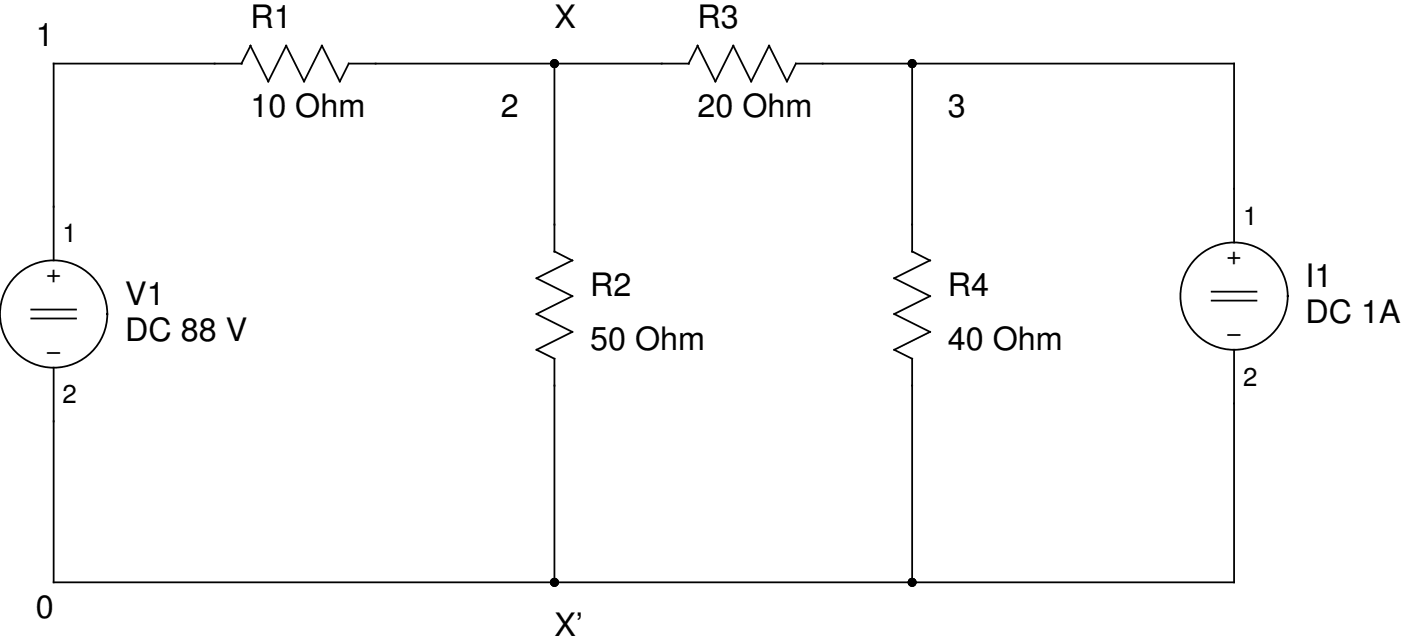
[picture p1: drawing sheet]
<svg xmlns="http://www.w3.org/2000/svg" width="199mm" height="90mm" viewBox="0 0 199 90" stroke-linecap="round" stroke-linejoin="round" font-family="sans-serif">
<g fill="none" stroke="#000" stroke-width=".25">
<path d="M34.3 9l1.3-2.5 2.5 5.1 2.5-5.1 2.6 5.1 2.5-5.1 2.6 5.1 1.2-2.6h48.3M34.3 9h-26.7v28M78.7 9v26.8M99.1 6.5l2.5 5.1 2.5-5.1 2.6 5.1 2.5-5.1 2.6 5.1 1.2-2.6h62.3v25.4M99.1 6.5l-1.3 2.5M129.5 9v26.8M78.7 35.7l2.6 1.3M81.3 37l-5.1 2.5 5.1 2.6-5.1 2.5 5.1 2.5-5.1 2.6 2.5 1.2v31.8M129.5 35.7l2.6 1.3M132.1 37l-5.1 2.5 5.1 2.6-5.1 2.5 5.1 2.5-5.1 2.6 2.5 1.2v31.8M4.4 44h6.4M4.4 45.2h6.4"/>
<path d="M172.1 41.4h6.3M172.1 42.7h6.3M175.3 49.7v33h-167.7v-30.5"/>
<circle cx="7.6" cy="44.6" r="7.6"/>
<circle cx="175.3" cy="42.1" r="7.6"/>
</g>
<g fill="#000">
<circle cx="78.7" cy="9" r=".63"/>
<circle cx="129.5" cy="9" r=".63"/>
<circle cx="78.7" cy="82.7" r=".63"/>
<circle cx="129.5" cy="82.7" r=".63"/>
</g>
<g font-size="4.6">
<text x="35.6" y="4">R1</text>
<text x="78.7" y="4">X</text>
<text x="99.1" y="4">R3</text>
<text x="5.1" y="6.5">1</text>
<text x="35.6" y="16.7">10 Ohm</text>
<text x="71.1" y="16.7">2</text>
<text x="99.1" y="16.7">20 Ohm</text>
<text x="134.6" y="16.7">3</text>
<text x="185.4" y="40.8">I1</text>
<text x="17.8" y="43.3">V1</text>
<text x="83.8" y="42.1">R2</text>
<text x="134.6" y="42.1">R4</text>
<text x="185.4" y="45.9">DC 1A</text>
<text x="17.8" y="48.4">DC 88 V</text>
<text x="83.8" y="49.7">50 Ohm</text>
<text x="134.6" y="49.7">40 Ohm</text>
<text x="5.1" y="87.8">0</text>
<text x="78.7" y="90.3">X’</text>
</g>
<g font-size="3.7">
<text x="8.9" y="34.4">1</text>
<text x="176.5" y="31.9">1</text>
<text x="6.5" y="40">+</text>
<text x="174.2" y="37.4">+</text>
<text x="6.5" y="50.9">−</text>
<text x="174.2" y="48.4">−</text>
<text x="8.9" y="57.3">2</text>
<text x="176.5" y="54.8">2</text>
</g>
</svg>
